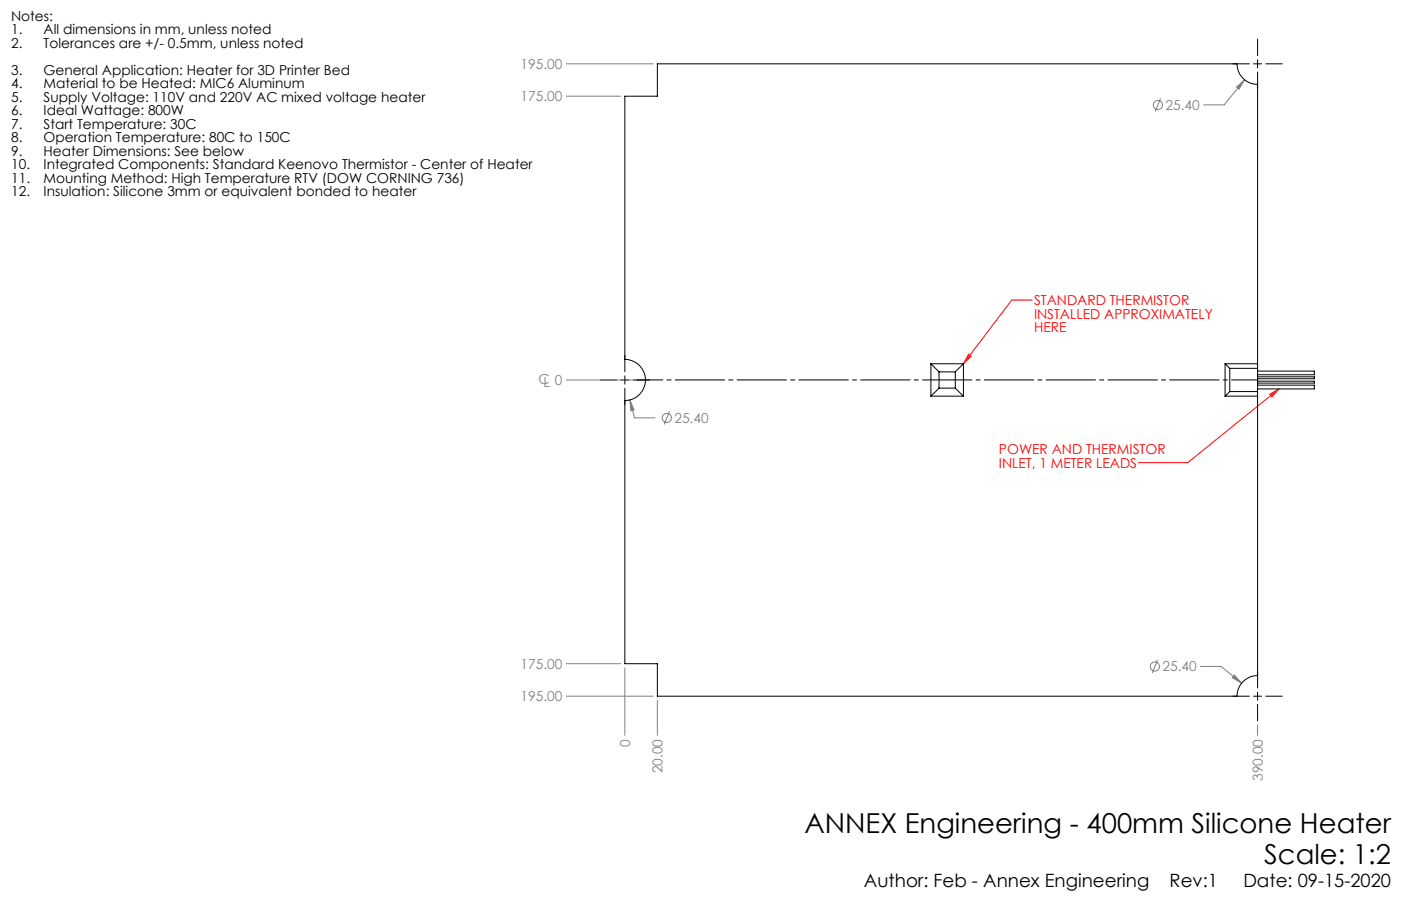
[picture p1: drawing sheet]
<svg xmlns="http://www.w3.org/2000/svg" width="432mm" height="279mm" viewBox="0 0 432 279" stroke-linecap="round" stroke-linejoin="round" font-family="sans-serif">
<g fill="none" stroke="#808080" stroke-width=".31">
<path d="M174.5 19.7h26.8M174.5 29.7h16.8M357.7 30.4l-1.6 4M381.1 26.8l2.5-2.2-1.7 2.9zM383.6 24.6l-6.3 7.7h-6.4M174.5 117.2h20.5M194.1 123.3l1.3 3.1-.9 .3zM194.1 123.3l1.4 5.6h6.4M206.3 126.9l-1.6 4M174.5 214.7h26.8M174.5 204.7h16.8M192.6 206v20.8"/>
<path d="M202.6 216v10.8M356.8 203.5l-1.7 4.1M370 205.5h6.3l6.4 5.2M380.4 208.2l2.3 2.5-2.9-1.7zM387.6 223.6v3.2"/>
<circle cx="356.9" cy="32.4" r="1.41"/>
<circle cx="205.5" cy="128.9" r="1.41"/>
<circle cx="356" cy="205.5" r="1.41"/>
</g>
<path d="M318.2 92.5h-6.4l-14.9 19.7M298.5 109.3l.8 .6-2.4 2.3zM394.2 119.9l-28.1 22.8h-15.2M391.3 121.6l2.9-1.7-2.2 2.5z" fill="none" stroke="#f00" stroke-width=".31"/>
<path d="M196.3 117.2h191.3" fill="none" stroke="#000" stroke-width=".31" stroke-dasharray="15.2 1.3 1.3 1.3" stroke-dashoffset="7.2"/>
<g fill="none" stroke="#000" stroke-width=".31">
<path d="M380 19.7h5.1M386.3 19.7h2.6M387.6 12.1v5M387.6 18.4v2.6M390.1 19.7h5.1M387.6 22.2v5.1M185 117.2h5M191.3 117.2h2.6M192.6 109.6v5.1M192.6 115.9v2.6M192.6 119.7v5.1M195.1 117.2h5.1"/>
<path d="M380 214.7h5.1M386.3 214.7h2.6M387.6 207.1v5.1M387.6 213.4v2.6M387.6 217.2v5.1M390.1 214.7h5.1"/>
</g>
<path d="M298.5 109.3l.8 .6-2.4 2.3zM391.3 121.6l2.9-1.7-2.2 2.5z" fill="#f00"/>
<path d="M194.1 123.3l.4 3.4 .9-.3zM380.4 208.2l-.6 .8 2.9 1.7zM381.1 26.8l.8 .7 1.7-2.9z" fill="#808080"/>
<g fill="none" stroke="#000" stroke-width=".31">
<path d="M286.9 112.2l2.5 2.5M286.9 112.2h10M286.9 112.2v10M289.4 119.7l-2.5 2.5M289.4 114.7v5M289.4 119.7h5M289.4 114.7h5M294.4 119.7l2.5 2.5M294.4 114.7v5M296.9 112.2l-2.5 2.5M296.9 112.2v10M377.6 112.2l1.4 1.4"/>
<path d="M377.6 112.2h10M377.6 112.2v10M379 113.6h8.6M379 113.6v7.2M387.6 112.2v1.4M387.6 118.8h17.5v1.1h-17.5M387.6 114.4h17.5v1.2h-17.5M387.6 117.5h17.5v.6h-17.5M387.6 116.2h17.5v.6h-17.5M387.6 112.2v-86.2a6.3 6.3 0 0 1-6.4-6.3h-178.6v10h-10v81.1a6.3 6.3 0 0 1 6.3 6.4 6.3 6.3 0 0 1-6.3 6.3v81.2h10v10h178.6a6.3 6.3 0 0 1 6.4-6.3v-86.2M387.6 113.6v7.2M286.9 122.2h10"/>
<path d="M377.6 122.2h10M379 120.8l-1.4 1.4M379 120.8h8.6M387.6 120.8v1.4"/>
</g>
<g font-size="8.5">
<text x="248" y="256.9">ANNEX Engineering - 400mm Silicone Heater</text>
<text x="389.6" y="266.4">Scale: 1:2</text>
</g>
<g font-size="5.6">
<text x="266.3" y="273.7">Author: Feb - Annex Engineering</text>
<text x="360.5" y="273.7">Rev:1</text>
<text x="383.2" y="273.7">Date: 09-15-2020</text>
</g>
<g font-size="4.2">
<text x="3.4" y="6.3">Notes:</text>
<text x="3.4" y="10.5">1.</text>
<text x="13.4" y="10.5">All dimensions in mm, unless noted</text>
<text x="3.4" y="14.7">2.</text>
<text x="13.4" y="14.7">Tolerances are +/- 0.5mm, unless noted</text>
<text x="3.4" y="23">3.</text>
<text x="13.4" y="23">General Application: Heater for 3D Printer Bed</text>
<text x="3.4" y="27.2">4.</text>
<text x="13.4" y="27.2">Material to be Heated: MIC6 Aluminum</text>
<text x="3.4" y="31.4">5.</text>
<text x="3.4" y="35.5">6.</text>
<text x="13.4" y="31.4">Supply Voltage: 110V and 220V AC mixed voltage heater</text>
<text x="13.4" y="35.5">Ideal Wattage: 800W</text>
<text x="3.4" y="39.7">7.</text>
<text x="13.4" y="39.7">Start Temperature: 30C</text>
<text x="3.4" y="43.9">8.</text>
<text x="13.4" y="43.9">Operation Temperature: 80C to 150C</text>
<text x="3.4" y="48.1">9.</text>
<text x="3.4" y="52.2">10.</text>
<text x="13.4" y="48.1">Heater Dimensions: See below</text>
<text x="13.4" y="52.2">Integrated Components: Standard Keenovo Thermistor - Center of Heater</text>
<text x="3.4" y="56.4">11.</text>
<text x="13.4" y="56.4">Mounting Method: High Temperature RTV (DOW CORNING 736)</text>
<text x="3.4" y="60.6">12.</text>
<text x="13.4" y="60.6">Insulation: Silicone 3mm or equivalent bonded to heater</text>
</g>
<g font-size="4.2" fill="#808080">
<text x="160.4" y="21.3">195.00</text>
<text x="160.4" y="31.3">175.00</text>
<text x="359.2" y="33.9">25.40</text>
<text x="165.9" y="118.3">C</text>
<text x="167.5" y="119.5">L 0</text>
<text x="207.9" y="130.4">25.40</text>
<text x="160.4" y="206.3">175.00</text>
<text x="358.3" y="207.1">25.40</text>
<text x="160.4" y="216.3">195.00</text>
<text x="194.2" y="230.3" transform="rotate(-90 194.2 230.3)">0</text>
<text x="204.2" y="238.5" transform="rotate(-90 204.2 238.5)">20.00</text>
<text x="389.2" y="240.8" transform="rotate(-90 389.2 240.8)">390.00</text>
</g>
<g font-size="4.2" fill="#f00">
<text x="318.7" y="94.1">STANDARD THERMISTOR</text>
<text x="318.7" y="98.3">INSTALLED APPROXIMATELY</text>
<text x="318.7" y="102.5">HERE</text>
<text x="307.9" y="140.1">POWER AND THERMISTOR</text>
<text x="307.9" y="144.3">INLET, 1 METER LEADS</text>
</g>
</svg>
